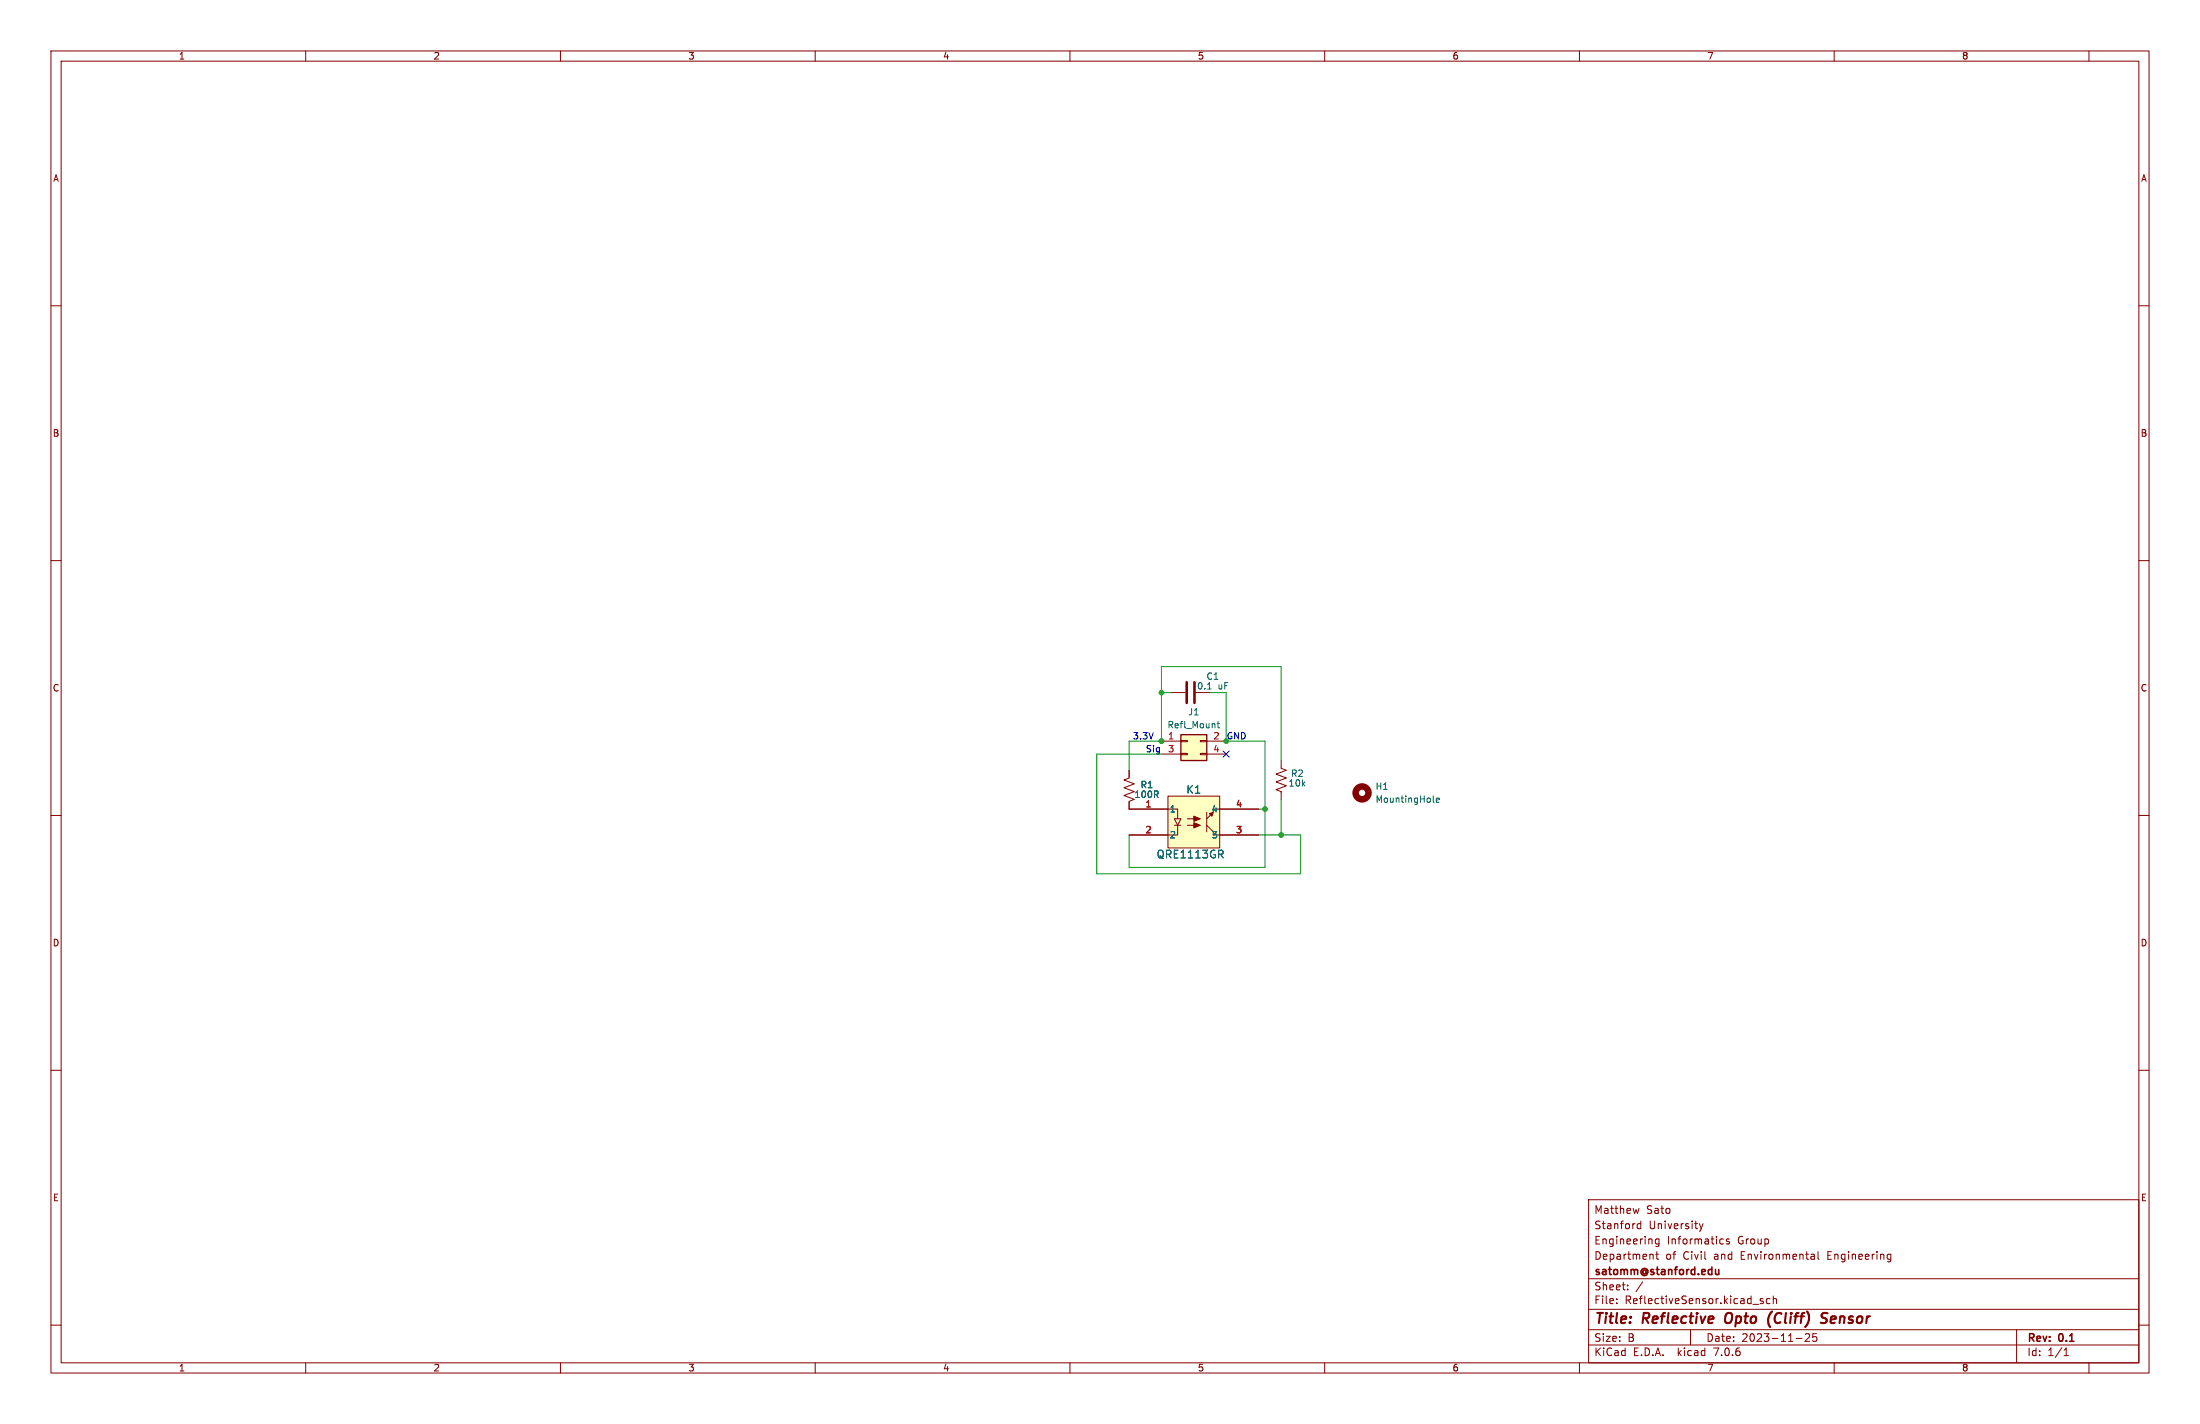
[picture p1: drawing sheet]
<svg xmlns="http://www.w3.org/2000/svg" width="432mm" height="279mm" viewBox="0 0 432 279" stroke-linecap="round" stroke-linejoin="round" font-family="sans-serif">
<g fill="none" stroke="#840000" stroke-width=".2">
<path d="M10 10h411.8v259.4h-411.8zM12 12h407.8v255.4h-407.8zM60 10v2M110 10v2M160 10v2M210 10v2M260 10v2M310 10v2M360 10v2M410 10v2M10 60h2M419.8 60h2"/>
<path d="M10 110h2M419.8 110h2M229.9 135.9h2.8M10 160h2M221.6 151.1v1.6l-1 .3 2 .8-2 .8 2 .7-2 .8 2 .7-1 .4v1.6h9.5v1.9M228 145.4h3.8M228 148h3.8M229.2 156.2h10.2v10.2h-10.2zM231.8 147.8h1.2v.3h-1.2zM231.8 145.3h1.2v.2h-1.2zM235.6 147.8h1.3v.3h-1.3zM235.6 145.3h1.3v.2h-1.3z"/>
<path d="M236.9 159.4v3.8M236.9 145.4h3.8M236.9 148h3.8M237.8 159.7l-.9 1M238.1 158.8h8.9M251.5 149.2v1.5l1 .4-2.1 .8 2.1 .8-2.1 .7 2.1 .8-2.1 .7 1.1 .4v1.5M419.8 160h2M230.5 160.7h1.3l-.7 1.2zM230.5 161.9h1.3M231.1 161.9v1.9h-9.5M233 161.9h1.3M233 160.7h1.3"/>
<path d="M236.9 161.9l1.2 1.3M238.1 163.8h8.9M10 210h2M419.8 210h2M311.8 235.4h108v32h-108zM321.7 237.1l-.3 1M322 239.6v1.5M10 260h2M311.8 256.9h108M311.8 250.9h108M317.3 255.6v.2M317.3 254.9v.1"/>
<path d="M319.5 252.9v.2M319.5 252.2v.1M322 240.2l-.4-.1-.3 .3 .2 .6h.5M322.4 251.5l-1.3 1.9M324.4 246.2l.1 .9M325 246.1h.5M325.2 245.6v1.3l.3 .2M325.6 243.1v1.2l-.3 .3-.3-.1M325.6 243.2l-.4-.1-.3 .3 .1 .6h.6M333.5 240.1l.4 1M333.9 241.1l-.4 .5M334.3 240.1l-.4 1"/>
<path d="M337.8 243.1l.5 .1M338.3 244l-.5 .1M339.4 243.2l-.4-.1-.2 .2 .1 .2 .5 .2v.3h-.6M344 255.9h1.2M346 254.9l-.3-.1-.2 .2v.2l.5 .2v.3h-.5M347.4 254.9l-.4-.1-.3 .3 .1 .6h.6M348 254.9l.3-.1 .3 .1 .1 .9M348 254.3v1.5M355.6 246.1l.4 .1 .1 .9M356.1 247l-.5 .1M356.1 246.4l-.5 .1M356.8 245.6v1.3l.2 .2"/>
<path d="M370.7 246.1l.4 .1M371.1 247l-.4 .1M371.1 246.1v1.2l-.3 .3M419.8 260h2M60 267.4v2M110 267.4v2M160 267.4v2M210 267.4v2M260 267.4v2M310 267.4v2M311.8 263.9h108M311.8 260.9h108"/>
<path d="M331.8 260.9v3M352.5 262.6h1.2M355.1 261.8v.5l-.8 .9h.9M355.8 261.7v.7l.2-.1h.5l.1 .6-.3 .3-.5-.2M360 267.4v2M395.8 260.9v6.5M405.1 266h.9M405.1 264.9l.4-.4v1.5M410 267.4v2"/>
</g>
<path d="M338.8 257.9a1.5 1.5 0 0 0 0 1.6M347.8 257.3a2.36 2.36 0 0 0-.4 3.1M358.7 257.7a.85 .85 0 0 0-1 .1 .45 .45 0 0 0 .1 .8l.6 .1a.51 .51 0 0 1 .1 .6 .51 .51 0 0 1-.4 .3l-.7-.1" fill="none" stroke="#840000" stroke-width=".4"/>
<path d="M336.7 249.1l.1 .9 .3 .1 .3-.2M337.4 249.1v1" fill="none" stroke="#840000" stroke-width=".3"/>
<path d="M232.9 133.9v4M234.4 133.9v4" fill="none" stroke="#840000" stroke-width=".51"/>
<path d="M237 135.2h.7M238.9 142h.5M239.1 141.5v1.1l.3 .2M281.3 157.2l.2 .2M281.9 157l.6-.1-.1-.3h-.3l-.2 .2 .1 .6h.4" fill="none" stroke="#006464" stroke-width=".2"/>
<circle cx="267.3" cy="155.6" r="1.27" fill="none" stroke="#840000" stroke-width="1.3"/>
<g fill="#ffffc2" stroke="#ffffc2" stroke-width=".2">
<path d="M229.2 156.2h10.2v10.2h-10.2z"/>
<path d="M231.8 144.1h5.1v5.1h-5.1z"/>
</g>
<g fill="#840000" stroke="#840000" stroke-width=".2">
<path d="M234.3 161.4l1.3 .5-1.3 .5z"/>
<path d="M234.3 160.1l1.3 .6-1.3 .5z"/>
</g>
<path d="M231.8 144.1h5.1v5.1h-5.1z" fill="none" stroke="#840000" stroke-width=".25"/>
<path d="M228 135.9h1.9M237.5 135.9h3.2v9.5h7.6v24.8h-26.7v-6.4M228 148h-12.7v23.5h40v-7.7h-8.3M247 158.8h1.3M251.5 149.2v-18.4h-23.5v14.6h-6.4v5.7M251.5 156.8v7" fill="none" stroke="#009600" stroke-width=".2"/>
<path d="M240.1 147.3l1.2 1.3M241.3 147.3l-1.2 1.3" fill="none" stroke="#000084" stroke-width=".2"/>
<g fill="#009600" stroke="#009600" stroke-width=".2">
<circle cx="248.3" cy="158.8" r=".46"/>
<circle cx="240.7" cy="145.4" r=".46"/>
<circle cx="228" cy="145.4" r=".46"/>
<circle cx="251.5" cy="163.8" r=".46"/>
<circle cx="228" cy="135.9" r=".46"/>
</g>
<g font-size="2.8" fill="#840000">
<text x="312.8" y="260.3">Title:</text>
<text x="322.5" y="260.3">Reflective</text>
<text x="339.4" y="260.3">Opto</text>
<text x="348.6" y="260.3">(Cliff)</text>
<text x="359.9" y="260.3">Sensor</text>
</g>
<g font-size="2.1" fill="#006464">
<text x="232.8" y="155.9">K1</text>
<text x="226.9" y="168.6">QRE1113GR</text>
</g>
<g font-size="2.1" fill="#840000">
<text x="312.8" y="238.4">Matthew</text>
<text x="323.1" y="238.4">Sato</text>
<text x="312.8" y="244.4">Engineering</text>
<text x="312.8" y="241.4">Stanford</text>
<text x="323.6" y="241.4">University</text>
<text x="327.2" y="244.4">Informatics</text>
<text x="341.1" y="244.4">Group</text>
<text x="312.8" y="250.6">satomm@stanford.edu</text>
<text x="312.8" y="247.4">Department</text>
<text x="326.9" y="247.4">of</text>
<text x="330.4" y="247.4">Civil</text>
<text x="336.6" y="247.4">and</text>
<text x="341.9" y="247.4">Environmental</text>
<text x="359.1" y="247.4">Engineering</text>
<text x="312.8" y="256.1">File:</text>
<text x="312.8" y="253.4">Sheet:</text>
<text x="318.9" y="256.1">ReflectiveSensor.kicad_sch</text>
<text x="312.8" y="263.5">Size:</text>
<text x="319.5" y="263.5">B</text>
<text x="334.8" y="263.5">Date:</text>
<text x="341.8" y="263.5">2023-11-25</text>
<text x="397.8" y="263.7">Rev:</text>
<text x="404.2" y="263.7">0.1</text>
<text x="312.8" y="266.3">KiCad</text>
<text x="320.5" y="266.3">E.D.A.</text>
<text x="329.4" y="266.3">kicad</text>
<text x="336.6" y="266.3">7.0.6</text>
<text x="397.8" y="266.3">Id:</text>
<text x="401.9" y="266.3">1/1</text>
</g>
<g font-size="1.8" fill="#840000">
<text x="35" y="11.9">1</text>
<text x="85" y="11.9">2</text>
<text x="135" y="11.9">3</text>
<text x="185" y="11.9">4</text>
<text x="235" y="11.9">5</text>
<text x="285" y="11.9">6</text>
<text x="335" y="11.9">7</text>
<text x="385" y="11.9">8</text>
<text x="10.3" y="35.9">A</text>
<text x="420.1" y="35.9">A</text>
<text x="10.3" y="85.9">B</text>
<text x="420.1" y="85.9">B</text>
<text x="10.3" y="135.9">C</text>
<text x="420.1" y="135.9">C</text>
<text x="10.3" y="185.9">D</text>
<text x="420.1" y="185.9">D</text>
<text x="10.3" y="235.9">E</text>
<text x="420.1" y="235.9">E</text>
<text x="35" y="269.3">1</text>
<text x="85" y="269.3">2</text>
<text x="135" y="269.3">3</text>
<text x="185" y="269.3">4</text>
<text x="235" y="269.3">5</text>
<text x="285" y="269.3">6</text>
<text x="335" y="269.3">7</text>
<text x="385" y="269.3">8</text>
</g>
<g font-size="1.8" fill="#006464">
<text x="234.9" y="135.5">0.1</text>
<text x="236.7" y="133.6">C1</text>
<text x="239.1" y="135.5">uF</text>
<text x="229" y="143.1">Refl_Mount</text>
<text x="233.1" y="140.6">J1</text>
<text x="223.8" y="154.9">R1</text>
<text x="252.8" y="154.5">10k</text>
<text x="253.3" y="152.6">R2</text>
<text x="269.9" y="155.2">H1</text>
<text x="222.6" y="156.8">100R</text>
<text x="229.5" y="159.6">1</text>
<text x="237.7" y="159.6">4</text>
<text x="269.9" y="157.7">MountingHole</text>
<text x="229.5" y="164.7">2</text>
<text x="237.7" y="164.7">3</text>
</g>
<g font-size="1.8" fill="#0000c2">
<text x="222.2" y="145.2">3.3V</text>
<text x="224.8" y="147.7">Sig</text>
<text x="240.7" y="145.2">GND</text>
</g>
<g font-size="1.8" fill="#a90000">
<text x="229.2" y="145.2">1</text>
<text x="229.2" y="147.7">3</text>
<text x="238.1" y="145.2">2</text>
<text x="238.1" y="147.7">4</text>
<text x="224.7" y="158.5">1</text>
<text x="242.5" y="158.5">4</text>
<text x="224.7" y="163.6">2</text>
<text x="242.5" y="163.6">3</text>
</g>
</svg>
